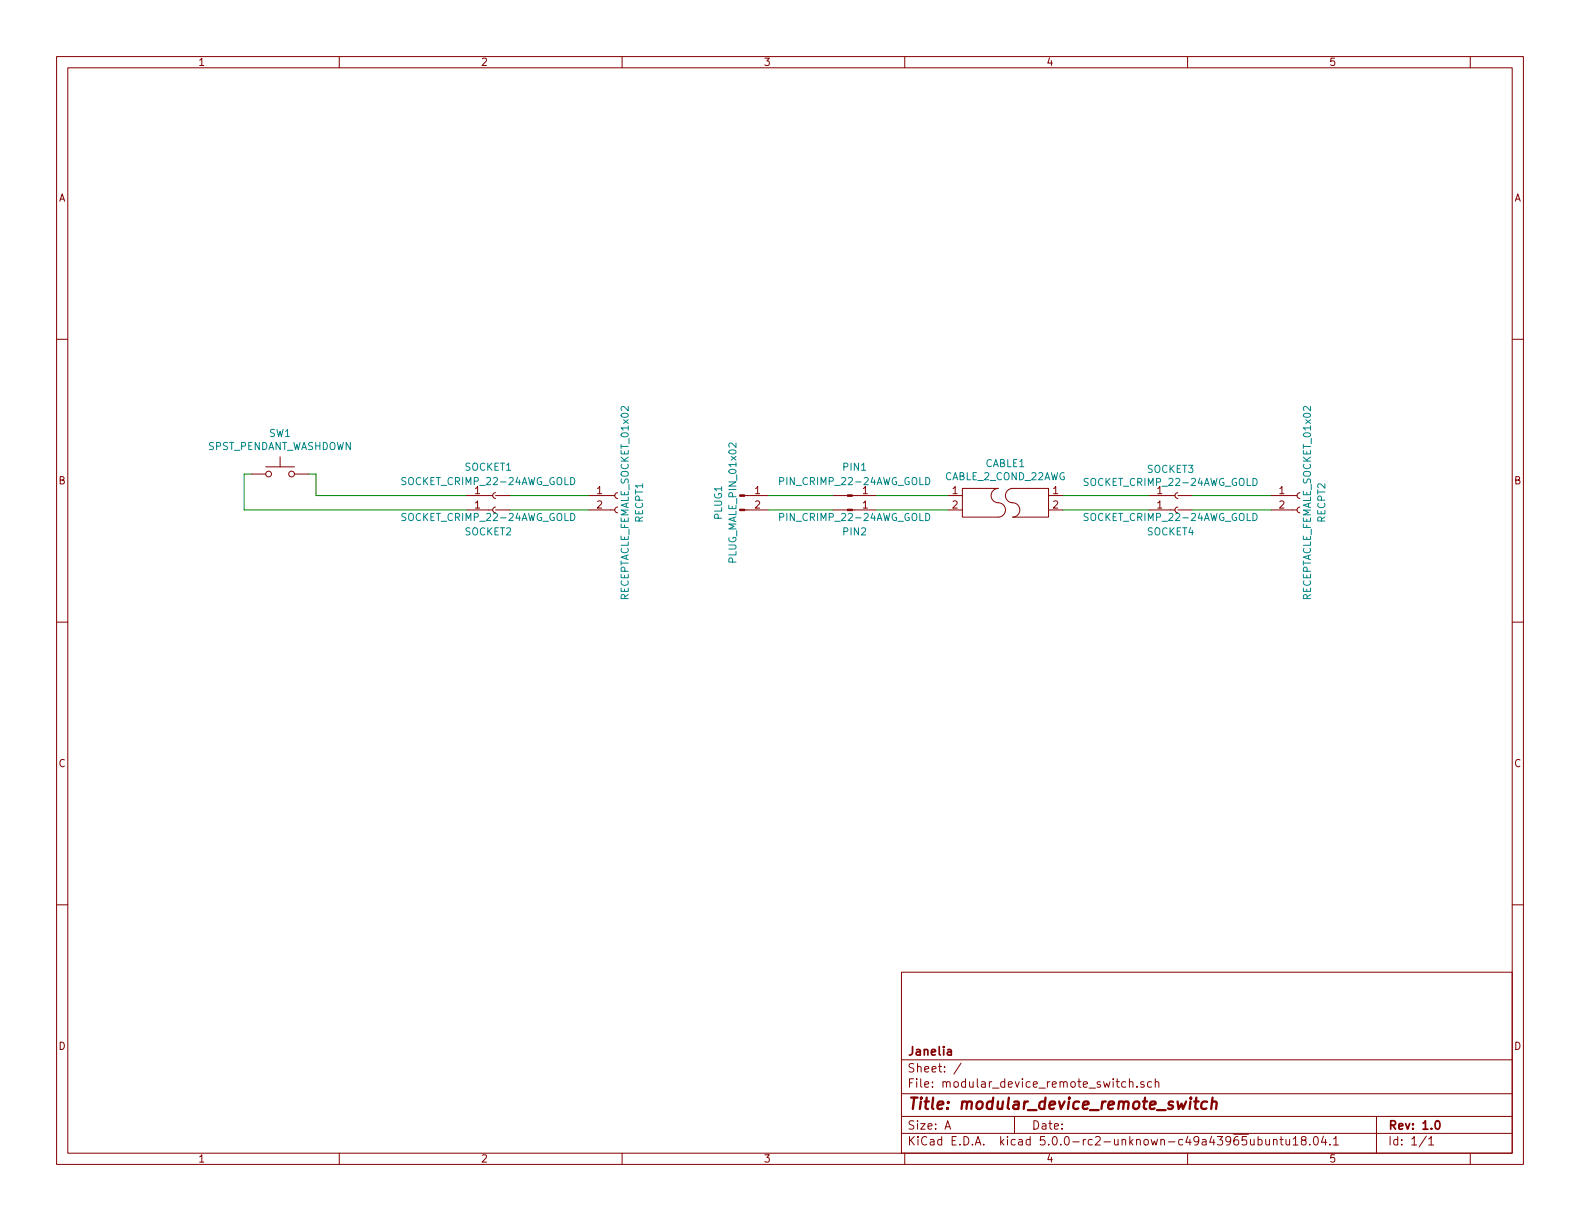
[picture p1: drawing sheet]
EESchema Schematic File Version 4
LIBS:modular_device_remote_switch-cache
EELAYER 26 0
EELAYER END
$Descr A 11000 8500
encoding utf-8
Sheet 1 1
Title "modular_device_remote_switch"
Date ""
Rev "1.0"
Comp "Janelia"
Comment1 ""
Comment2 ""
Comment3 ""
Comment4 ""
$EndDescr
$Comp
L modular_device_remote_switch:SPST_PENDANT_WASHDOWN SW1
U 1 1
P 1950 3300
F 0 "SW1" H 1950 3585 50  0000 C CNN
F 1 "SPST_PENDANT_WASHDOWN" H 1950 3494 50  0000 C CNN
F 2 "" H 1950 3500 50  0001 C CNN
F 3 "" H 1950 3500 50  0001 C CNN
F 4 "mcmaster" H 2100 3500 50  0001 C CNN "Vendor"
F 5 "6944K11" H 2200 3600 50  0001 C CNN "PartNumber"
F 6 "Pendant Switch Washdown Push Button" H 2300 3700 50  0001 C CNN "Description"
	1    1950 3300
	1    0    0    -1  
$EndComp
Wire Wire Line
	2150 3300 2200 3300
Wire Wire Line
	2200 3300 2200 3450
Wire Wire Line
	2200 3450 3250 3450
Wire Wire Line
	1750 3300 1700 3300
Wire Wire Line
	1700 3300 1700 3550
Wire Wire Line
	1700 3550 3250 3550
Wire Wire Line
	3550 3450 4100 3450
Wire Wire Line
	3550 3550 4100 3550
$Comp
L modular_device_remote_switch:SOCKET_CRIMP_22-24AWG_GOLD SOCKET1
U 1 1
P 3450 3450
F 0 "SOCKET1" H 3400 3650 50  0000 C CNN
F 1 "SOCKET_CRIMP_22-24AWG_GOLD" H 3400 3550 50  0000 C CNN
F 2 "" H 3450 3450 50  0001 C CNN
F 3 "~" H 3450 3550 50  0001 C CNN
F 4 "digikey" H 3550 3650 50  0001 C CNN "Vendor"
F 5 "WM2512-ND" H 3650 3750 50  0001 C CNN "PartNumber"
F 6 "CONN TERM FEMALE 22-24AWG GOLD" H 3750 3850 50  0001 C CNN "Description"
	1    3450 3450
	1    0    0    -1  
$EndComp
$Comp
L modular_device_remote_switch:SOCKET_CRIMP_22-24AWG_GOLD SOCKET2
U 1 1
P 3450 3550
F 0 "SOCKET2" H 3400 3400 50  0000 C CNN
F 1 "SOCKET_CRIMP_22-24AWG_GOLD" H 3400 3500 50  0000 C CNN
F 2 "" H 3450 3550 50  0001 C CNN
F 3 "~" H 3450 3650 50  0001 C CNN
F 4 "digikey" H 3550 3750 50  0001 C CNN "Vendor"
F 5 "WM2512-ND" H 3650 3850 50  0001 C CNN "PartNumber"
F 6 "CONN TERM FEMALE 22-24AWG GOLD" H 3750 3950 50  0001 C CNN "Description"
	1    3450 3550
	1    0    0    -1  
$EndComp
$Comp
L modular_device_remote_switch:RECEPTACLE_FEMALE_SOCKET_01x02 RECPT1
U 1 1
P 4300 3450
F 0 "RECPT1" V 4450 3400 50  0000 C CNN
F 1 "RECEPTACLE_FEMALE_SOCKET_01x02" V 4350 3400 50  0000 C CNN
F 2 "" H 4300 3450 50  0001 C CNN
F 3 "~" H 4300 3550 50  0001 C CNN
F 4 "digikey" H 4400 3650 50  0001 C CNN "Vendor"
F 5 "WM2800-ND" H 4500 3750 50  0001 C CNN "PartNumber"
F 6 "CONN HOUSING 2POS .100 SINGLE" H 4600 3850 50  0001 C CNN "Description"
	1    4300 3450
	1    0    0    -1  
$EndComp
$Comp
L modular_device_remote_switch:PLUG_MALE_PIN_01x02 PLUG1
U 1 1
P 5150 3450
F 0 "PLUG1" V 5000 3400 50  0000 C CNN
F 1 "PLUG_MALE_PIN_01x02" V 5100 3400 50  0000 C CNN
F 2 "" H 5150 3450 50  0001 C CNN
F 3 "~" H 5150 3550 50  0001 C CNN
F 4 "digikey" H 5250 3650 50  0001 C CNN "Vendor"
F 5 "WM2533-ND" H 5350 3750 50  0001 C CNN "PartNumber"
F 6 "CONN HOUSING MALE 2POS .100" H 5450 3850 50  0001 C CNN "Description"
	1    5150 3450
	1    0    0    -1  
$EndComp
$Comp
L modular_device_remote_switch:RECEPTACLE_FEMALE_SOCKET_01x02 RECPT2
U 1 1
P 9050 3450
F 0 "RECPT2" V 9200 3400 50  0000 C CNN
F 1 "RECEPTACLE_FEMALE_SOCKET_01x02" V 9100 3400 50  0000 C CNN
F 2 "" H 9050 3450 50  0001 C CNN
F 3 "~" H 9050 3550 50  0001 C CNN
F 4 "digikey" H 9150 3650 50  0001 C CNN "Vendor"
F 5 "WM2800-ND" H 9250 3750 50  0001 C CNN "PartNumber"
F 6 "CONN HOUSING 2POS .100 SINGLE" H 9350 3850 50  0001 C CNN "Description"
	1    9050 3450
	1    0    0    -1  
$EndComp
$Comp
L modular_device_remote_switch:SOCKET_CRIMP_22-24AWG_GOLD SOCKET3
U 1 1
P 8200 3450
F 0 "SOCKET3" H 8150 3635 50  0000 C CNN
F 1 "SOCKET_CRIMP_22-24AWG_GOLD" H 8150 3544 50  0000 C CNN
F 2 "" H 8200 3450 50  0001 C CNN
F 3 "~" H 8200 3550 50  0001 C CNN
F 4 "digikey" H 8300 3650 50  0001 C CNN "Vendor"
F 5 "WM2512-ND" H 8400 3750 50  0001 C CNN "PartNumber"
F 6 "CONN TERM FEMALE 22-24AWG GOLD" H 8500 3850 50  0001 C CNN "Description"
	1    8200 3450
	1    0    0    -1  
$EndComp
$Comp
L modular_device_remote_switch:SOCKET_CRIMP_22-24AWG_GOLD SOCKET4
U 1 1
P 8200 3550
F 0 "SOCKET4" H 8150 3400 50  0000 C CNN
F 1 "SOCKET_CRIMP_22-24AWG_GOLD" H 8150 3500 50  0000 C CNN
F 2 "" H 8200 3550 50  0001 C CNN
F 3 "~" H 8200 3650 50  0001 C CNN
F 4 "digikey" H 8300 3750 50  0001 C CNN "Vendor"
F 5 "WM2512-ND" H 8400 3850 50  0001 C CNN "PartNumber"
F 6 "CONN TERM FEMALE 22-24AWG GOLD" H 8500 3950 50  0001 C CNN "Description"
	1    8200 3550
	1    0    0    -1  
$EndComp
Wire Wire Line
	8300 3450 8850 3450
Wire Wire Line
	8300 3550 8850 3550
$Comp
L modular_device_remote_switch:PIN_CRIMP_22-24AWG_GOLD PIN1
U 1 1
P 5900 3450
F 0 "PIN1" H 5950 3650 50  0000 C CNN
F 1 "PIN_CRIMP_22-24AWG_GOLD" H 5950 3550 50  0000 C CNN
F 2 "" H 5900 3450 50  0001 C CNN
F 3 "~" H 5900 3550 50  0001 C CNN
F 4 "digikey" H 6000 3650 50  0001 C CNN "Vendor"
F 5 "WM2515-ND" H 6100 3750 50  0001 C CNN "PartNumber"
F 6 "CONN TERM MALE 22-24AWG GOLD" H 6200 3850 50  0001 C CNN "Description"
	1    5900 3450
	1    0    0    -1  
$EndComp
$Comp
L modular_device_remote_switch:PIN_CRIMP_22-24AWG_GOLD PIN2
U 1 1
P 5900 3550
F 0 "PIN2" H 5950 3400 50  0000 C CNN
F 1 "PIN_CRIMP_22-24AWG_GOLD" H 5950 3500 50  0000 C CNN
F 2 "" H 5900 3550 50  0001 C CNN
F 3 "~" H 5900 3650 50  0001 C CNN
F 4 "digikey" H 6000 3750 50  0001 C CNN "Vendor"
F 5 "WM2515-ND" H 6100 3850 50  0001 C CNN "PartNumber"
F 6 "CONN TERM MALE 22-24AWG GOLD" H 6200 3950 50  0001 C CNN "Description"
	1    5900 3550
	1    0    0    -1  
$EndComp
Wire Wire Line
	5350 3450 5800 3450
Wire Wire Line
	5350 3550 5800 3550
$Comp
L modular_device_remote_switch:CABLE_2_COND_22AWG CABLE1
U 1 1
P 7000 3500
F 0 "CABLE1" H 7000 3775 50  0000 C CNN
F 1 "CABLE_2_COND_22AWG" H 7000 3684 50  0000 C CNN
F 2 "" H 7000 3500 50  0001 C CNN
F 3 "" H 7000 3650 50  0001 C CNN
F 4 "digikey" H 7100 3750 50  0001 C CNN "Vendor"
F 5 "A120-100-ND" H 7200 3850 50  0001 C CNN "PartNumber"
F 6 "MULTI-PAIR 2COND 22AWG 100FT" H 7300 3950 50  0001 C CNN "Description"
	1    7000 3500
	1    0    0    -1  
$EndComp
Wire Wire Line
	7400 3450 8000 3450
Wire Wire Line
	7400 3550 8000 3550
Wire Wire Line
	6100 3450 6600 3450
Wire Wire Line
	6100 3550 6600 3550
$EndSCHEMATC
